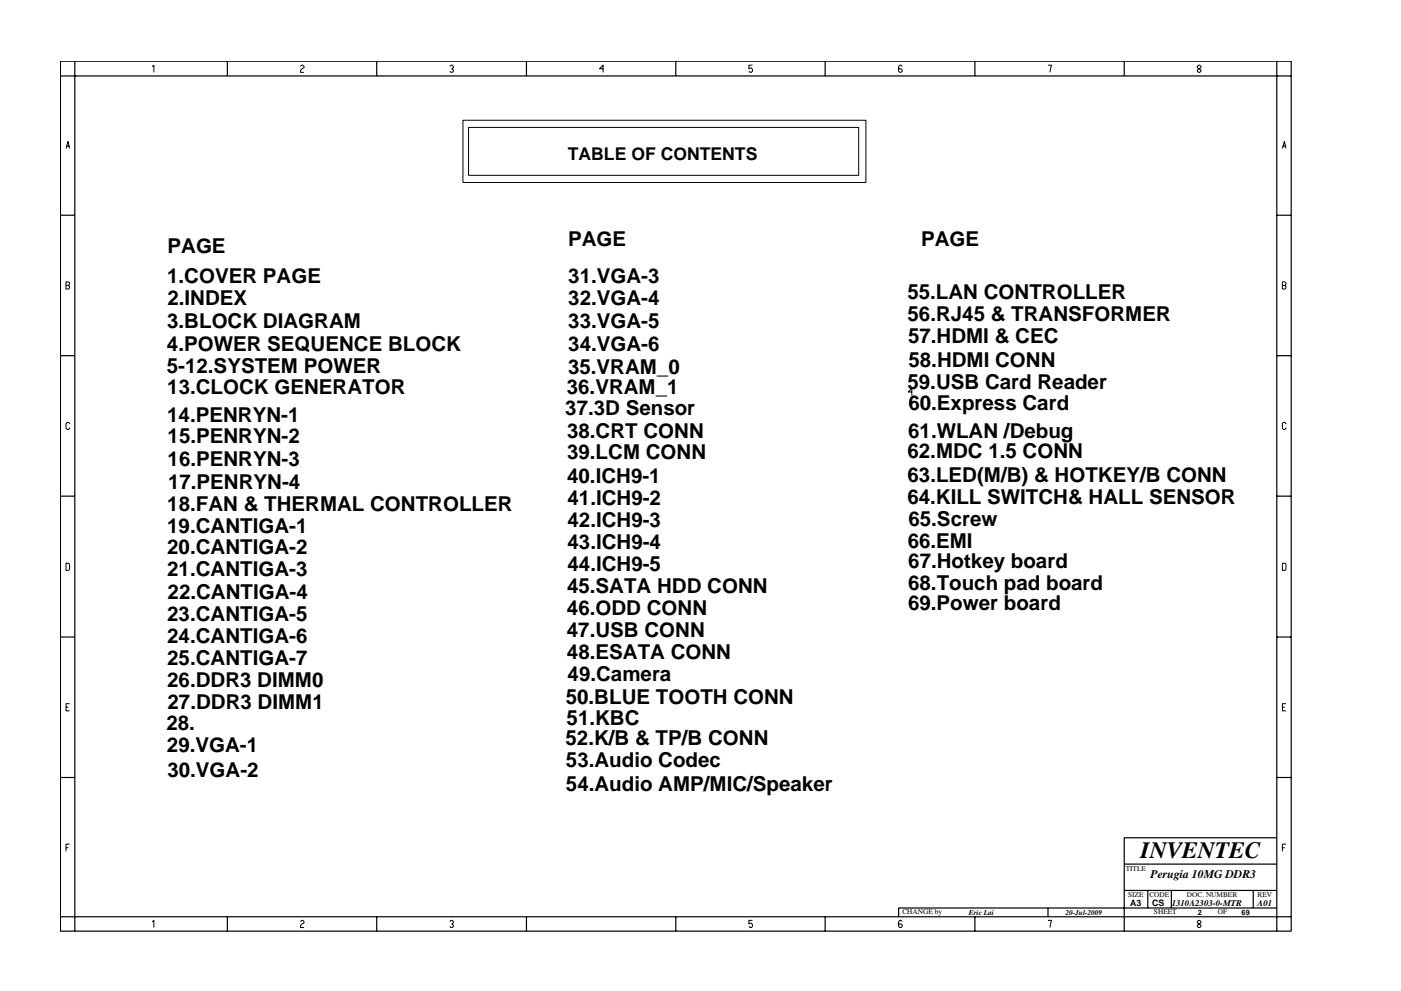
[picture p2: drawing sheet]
<svg xmlns="http://www.w3.org/2000/svg" width="297mm" height="210mm" viewBox="0 0 297 210" stroke-linecap="round" stroke-linejoin="round" font-family="sans-serif">
<g fill="none" stroke="#000" stroke-width=".25">
<path d="M12.8 13h261v184.6h-261zM12.8 16.1h261M15.9 13v184.6M48.2 13v3.1M79.9 13v3.1M111.6 13v3.1M143.3 13v3.1M174.9 13v3.1M206.7 13v3.1M238.4 13v3.1M270.7 13v184.6M12.8 45.7h3.1"/>
<path d="M270.7 45.7h3.1M12.8 75.5h3.1M270.7 75.5h3.1M12.8 105.3h3.1M270.7 105.3h3.1M12.8 135.2h3.1M270.7 135.2h3.1M12.8 165h3.1M270.7 165h3.1M270.7 177.7h-32.3v19.9M12.8 194.5h261M48.2 194.5v3.1"/>
<path d="M79.9 194.5v3.1M111.6 194.5v3.1M143.3 194.5v3.1M174.9 194.5v3.1M206.7 194.5v3.1M222.2 192.6v1.9M238.4 183.3h32.3M238.4 188.9h32.3M243.4 188.9v3.7M248.4 188.9v3.7M265.7 188.9v3.7M270.7 192.6h-80.2v1.9"/>
</g>
<g fill="none" stroke="#000" stroke-width=".21">
<path d="M32.3 14.2l.3-.4v1.6M63.7 14.1l.3-.3h.2l.3 .3v.2l-.5 .4-.3 .4v.3h.8M95.4 14.1l.2-.3h.3l.2 .3v.2l-.3 .3 .3 .2v.3l-.2 .3h-.3l-.2-.3M127.9 14.6h-.8l.8-.8v1.6M159.5 13.8h-.7v.8l.2-.2a.5 .5 0 0 1 .5 .7l-.2 .3h-.3l-.2-.3M191.3 14.1l-.3-.3h-.2l-.3 .3v1l.3 .3h.2l.3-.3v-.3l-.3-.2h-.5M222.2 13.8h.8l-.4 1.6M253.9 14.1l.2-.3h.3l.2 .3v.2l-.7 .5v.3l.2 .3h.3l.2-.3v-.3l-.7-.5zM14 31.5l.4-1.5 .4 1.5M14.1 31h.6M98.2 25.5h85.4v13.2h-85.4zM99.3 27h82.8v10.2h-82.8z"/>
<path d="M271.9 31.5l.4-1.5 .4 1.5M272 31h.6M14 59.8h.5l.3 .3v.2l-.3 .3 .3 .2v.3l-.3 .2h-.5zM271.9 59.8h.5l.3 .3v.2l-.3 .3 .3 .2v.3l-.3 .2h-.5zM14 60.6h.5M271.9 60.6h.5M14.8 89.9l-.3-.3h-.2l-.3 .3v1l.3 .2h.2l.3-.4M193.3 83.2h-.7l.7-.8v1.5M272.7 89.9l-.3-.3h-.3l-.2 .3v1l.2 .2h.3l.3-.4M14 119.5l.7 .1v1.3l-.7 .1zM271.9 119.5l.7 .1v1.3l-.7 .1zM14 150.1h.5"/>
<path d="M14.8 149.3h-.8v1.5h.8M271.9 150.1h.5M272.7 149.3h-.8v1.5h.8M14 179.9h.5M14.8 179.1h-.8v1.5M271.9 179.9h.5M272.7 179.1h-.8v1.5M32.3 195.6l.3-.3v1.5M63.7 195.5l.3-.2h.2l.3 .2v.3l-.7 .5-.1 .2v.3h.8M95.4 195.5l.2-.2h.3l.2 .2v.3l-.3 .2 .3 .3v.2l-.2 .3h-.3l-.2-.3M159.5 195.3h-.7v.7l.2-.1a.5 .5 0 0 1 .5 .6l-.2 .3h-.3l-.2-.3M191.3 195.5l-.3-.2h-.2l-.3 .2v1l.3 .3h.2l.3-.3v-.2l-.3-.3h-.5"/>
<path d="M222.2 195.3h.8l-.4 1.5M254.1 195.3l-.2 .2v.3l.7 .5v.2l-.2 .3h-.3l-.2-.3v-.2l.7-.5v-.3l-.2-.2z"/>
</g>
<text font-size="5" x="241.8" y="182">INVENTEC</text>
<g font-size="4.4">
<text x="35.5" y="53.6">PAGE</text>
<text x="120.4" y="52.2">PAGE</text>
<text x="195.3" y="52.1">PAGE</text>
<text x="35.4" y="60.1">1.COVER PAGE</text>
<text x="35.5" y="64.8">2.INDEX</text>
<text x="120.5" y="64.8">32.VGA-4</text>
<text x="120.5" y="60.1">31.VGA-3</text>
<text x="192.4" y="63.4">55.LAN CONTROLLER</text>
<text x="35.5" y="69.5">3.BLOCK DIAGRAM</text>
<text x="120.5" y="69.5">33.VGA-5</text>
<text x="192.4" y="68.1">56.RJ45 &amp; TRANSFORMER</text>
<text x="35.4" y="74.5">4.POWER SEQUENCE BLOCK</text>
<text x="120.5" y="74.5">34.VGA-6</text>
<text x="192.5" y="72.8">57.HDMI &amp; CEC</text>
<text x="192.6" y="77.8">58.HDMI CONN</text>
<text x="35.4" y="79.2">5-12.SYSTEM POWER</text>
<text x="35.5" y="83.7">13.CLOCK GENERATOR</text>
<text x="120.2" y="83.6">36.VRAM_1</text>
<text x="120.4" y="79.3">35.VRAM_0</text>
<text x="192.4" y="82.5">59.USB Card Reader</text>
<text x="35.5" y="89.5">14.PENRYN-1</text>
<text x="119.9" y="88">37.3D Sensor</text>
<text x="192.6" y="87">60.Express Card</text>
<text x="35.5" y="94">15.PENRYN-2</text>
<text x="120.2" y="93">38.CRT CONN</text>
<text x="192.6" y="92.8">61.WLAN /Debug</text>
<text x="35.5" y="98.9">16.PENRYN-3</text>
<text x="120.2" y="97.5">39.LCM CONN</text>
<text x="192.4" y="97.2">62.MDC 1.5 CONN</text>
<text x="35.6" y="103.7">17.PENRYN-4</text>
<text x="120.2" y="102.5">40.ICH9-1</text>
<text x="120.3" y="107.1">41.ICH9-2</text>
<text x="192.4" y="106.9">64.KILL SWITCH&amp; HALL SENSOR</text>
<text x="192.4" y="102.2">63.LED(M/B) &amp; HOTKEY/B CONN</text>
<text x="35.5" y="113.1">19.CANTIGA-1</text>
<text x="35.5" y="108.3">18.FAN &amp; THERMAL CONTROLLER</text>
<text x="120.3" y="111.8">42.ICH9-3</text>
<text x="192.6" y="111.6">65.Screw</text>
<text x="35.5" y="117.6">20.CANTIGA-2</text>
<text x="120.3" y="116.5">43.ICH9-4</text>
<text x="192.4" y="116.3">66.EMI</text>
<text x="35.5" y="122.3">21.CANTIGA-3</text>
<text x="120.2" y="125.8">45.SATA HDD CONN</text>
<text x="120.3" y="121.1">44.ICH9-5</text>
<text x="192.6" y="125.1">68.Touch pad board</text>
<text x="192.6" y="120.6">67.Hotkey board</text>
<text x="35.5" y="131.7">23.CANTIGA-5</text>
<text x="35.5" y="127">22.CANTIGA-4</text>
<text x="120.2" y="130.5">46.ODD CONN</text>
<text x="192.5" y="129.5">69.Power board</text>
<text x="35.5" y="136.4">24.CANTIGA-6</text>
<text x="120.2" y="135.2">47.USB CONN</text>
<text x="35.5" y="141.1">25.CANTIGA-7</text>
<text x="120.2" y="139.9">48.ESATA CONN</text>
<text x="35.5" y="145.7">26.DDR3 DIMM0</text>
<text x="120" y="149.4">50.BLUE TOOTH CONN</text>
<text x="120.3" y="144.6">49.Camera</text>
<text x="35.3" y="155">28.</text>
<text x="35.5" y="150.4">27.DDR3 DIMM1</text>
<text x="120.1" y="153.9">51.KBC</text>
<text x="35.4" y="159.6">29.VGA-1</text>
<text x="119.9" y="158">52.K/B &amp; TP/B CONN</text>
<text x="35.5" y="164.9">30.VGA-2</text>
<text x="120" y="162.7">53.Audio Codec</text>
<text x="120" y="167.9">54.Audio AMP/MIC/Speaker</text>
</g>
<text font-size="3.7" x="120.4" y="33.9">TABLE OF CONTENTS</text>
<text font-size="2.5" x="244" y="186.3">Perugia 10MG DDR3</text>
<g font-size="1.9">
<text x="239.6" y="192.2">A3</text>
<text x="244.3" y="192.3">CS</text>
<text x="248.4" y="192.2">1310A2303-0-MTR</text>
<text x="266.6" y="192.2">A01</text>
</g>
<g font-size="1.6">
<text x="238.7" y="184.8">TITLE</text>
<text x="239.2" y="190.4">SIZE</text>
<text x="243.7" y="190.4">CODE</text>
<text x="251.6" y="190.4">DOC. NUMBER</text>
<text x="266.6" y="190.4">REV</text>
<text x="191.3" y="193.9">CHANGE by</text>
<text x="205.4" y="194.1">Eric Lai</text>
<text x="225.9" y="194.1">20-Jul-2009</text>
<text x="244.7" y="193.9">SHEET</text>
<text x="253.9" y="194.1">2</text>
<text x="258.2" y="193.9">OF</text>
<text x="263.3" y="194.1">69</text>
</g>
</svg>
